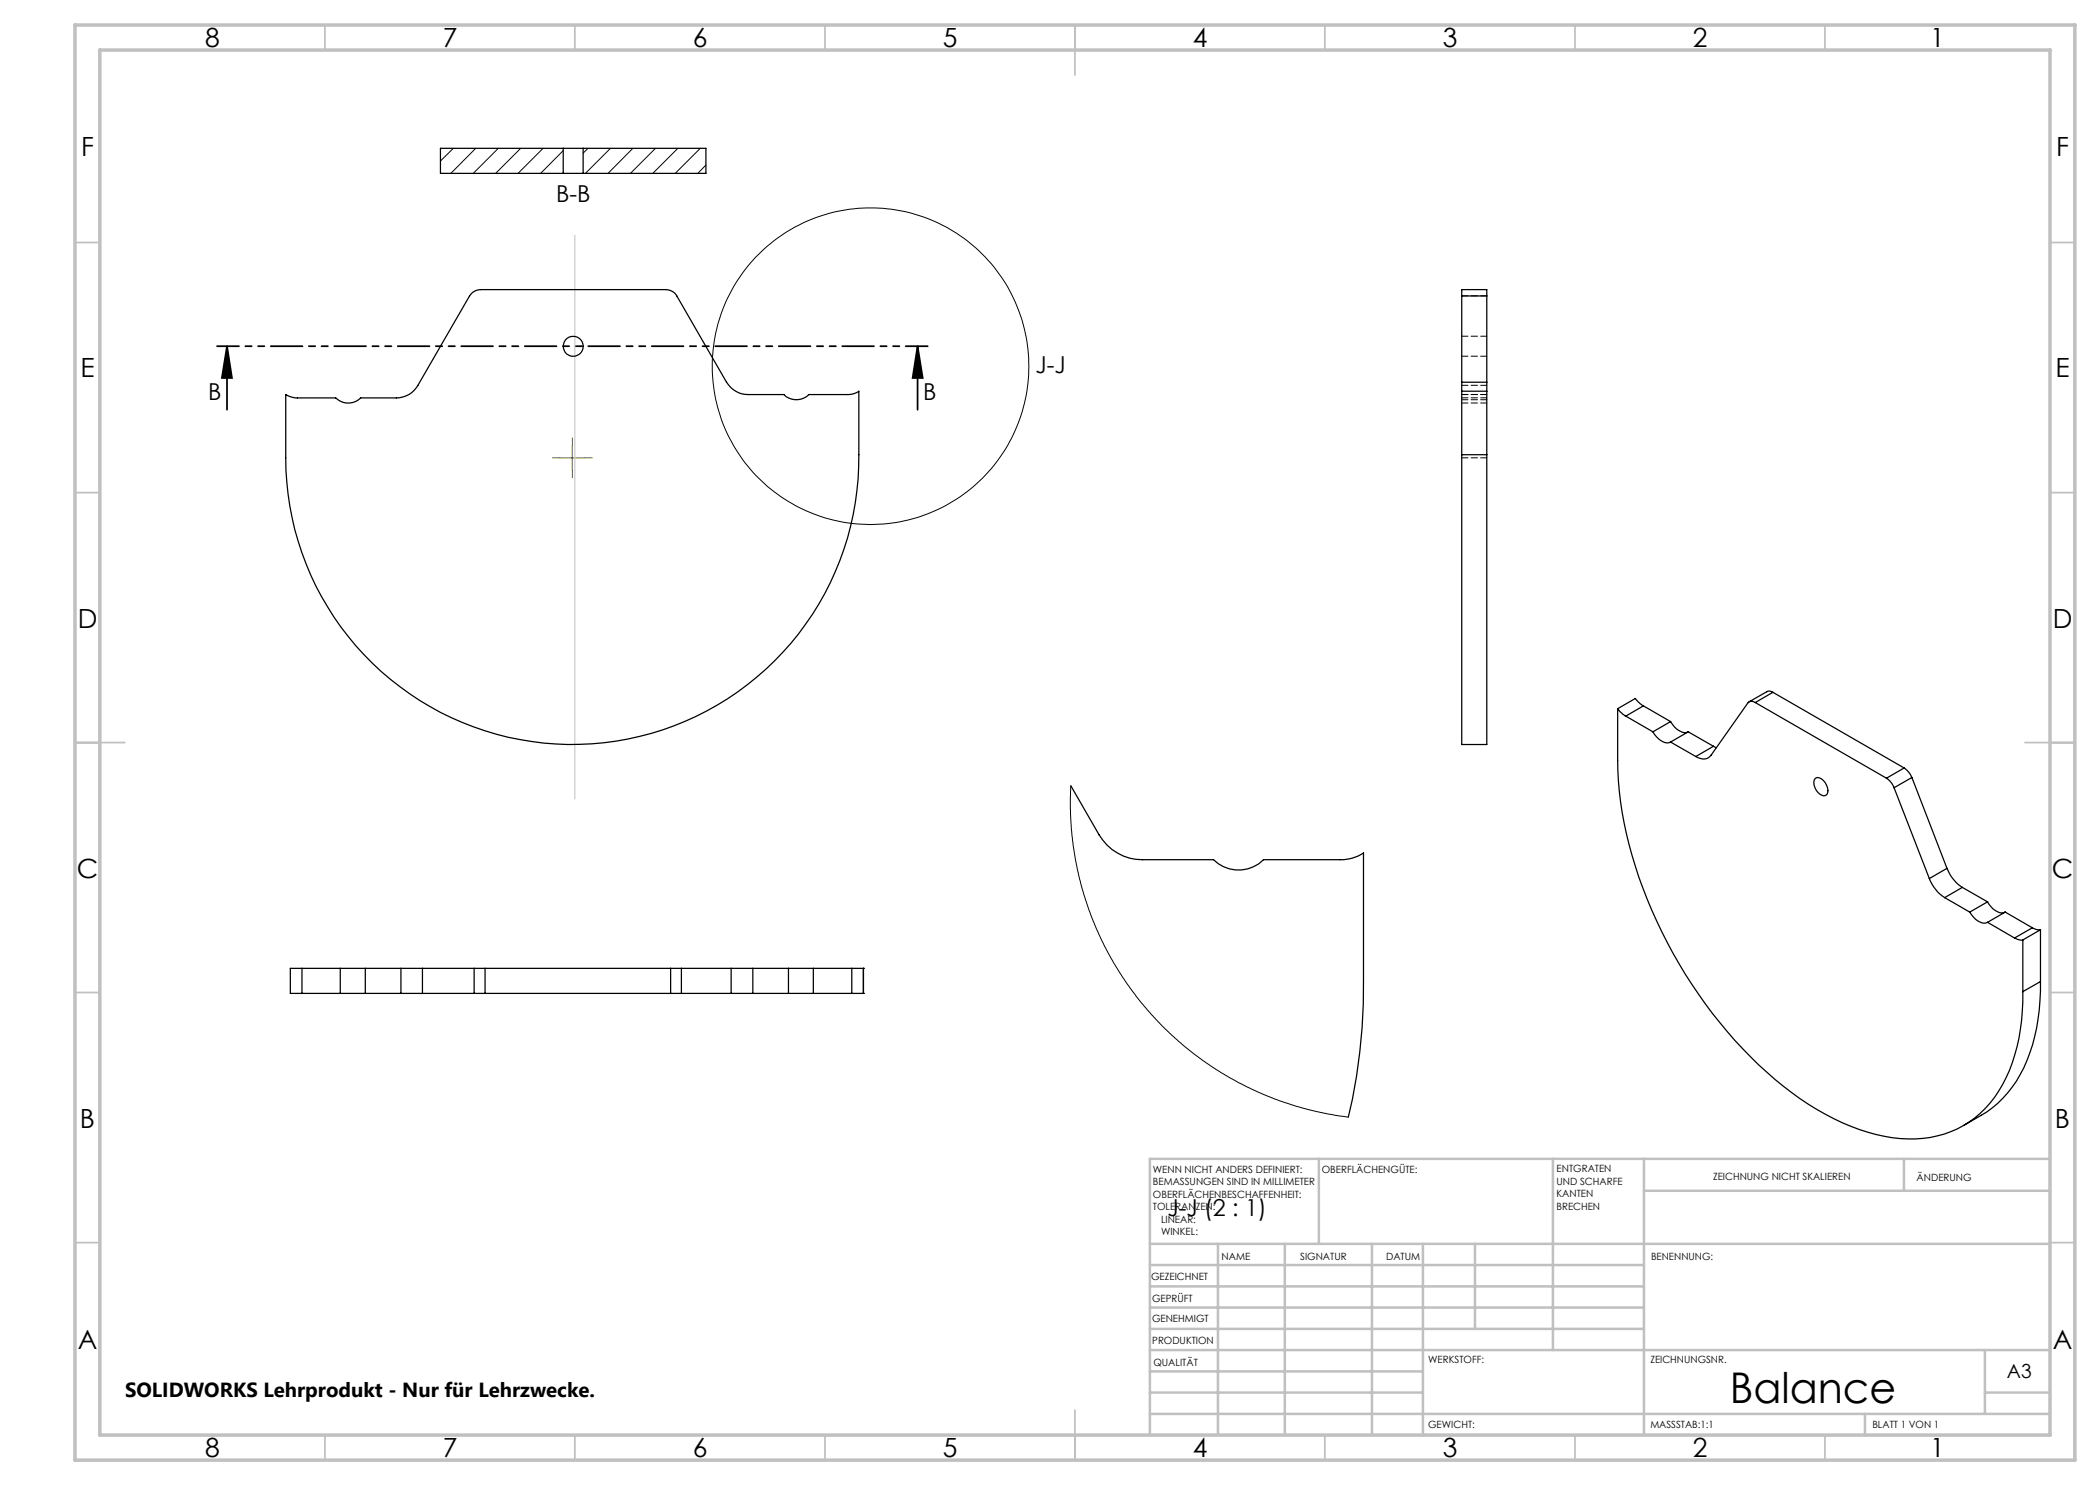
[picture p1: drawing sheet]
<svg xmlns="http://www.w3.org/2000/svg" width="420mm" height="297mm" viewBox="0 0 420 297" stroke-linecap="round" stroke-linejoin="round" font-family="sans-serif">
<g fill="none" stroke="#000" stroke-width=".2">
<path d="M90.7 29.7l-2.6 2.5M95.1 29.7l-4.9 5M99.7 29.7l-5 5M104.1 29.7l-5 5M108.6 29.7l-5 5M112.6 30.1l-4.5 4.6M112.6 34.6v.1M117.6 29.7l-1 .9M122.1 29.7l-5 5M126.6 29.7l-5 5M131.1 29.7l-5 5M135.6 29.7l-5 5"/>
<path d="M140.1 29.7l-5.1 5M141.2 33l-1.6 1.7M214.2 157.2l-.1 5.8 .5 5.8 .9 5.1 1.6 5.9 2.2 5.9 2.8 5.9 3 4.7 3.3 4.4 4 4.5 4.3 3.9 5.4 4.1 5.2 3.1 6.3 3 5.8 2 5.9 1.4 4.4 .7"/>
<circle cx="174.1" cy="73.2" r="31.7"/>
</g>
<path d="M45.4 69.2l1 6.4h-2zM45.4 69.2v12.7M183.5 69.2l1 6.4h-2zM183.5 69.2v12.7" fill="none" stroke="#000" stroke-width=".35"/>
<path d="M185.5 69.2h-142.1" fill="none" stroke="#000" stroke-width=".35" stroke-dasharray="6.3 1.3 1.3 1.3 1.3 1.3" stroke-dashoffset="2"/>
<path d="M112 91.6h-1.5M114.5 89.1v-1.5M114.5 94.1v1.5M117 91.6h1.5" fill="none" stroke="#808000" stroke-width=".2" stroke-dasharray="15.2 1.3 1.3 1.3"/>
<path d="M112 91.6h4.9M114.4 89.1v5" fill="none" stroke="#808000" stroke-width=".2"/>
<path d="M115 47v112.8" fill="none" stroke="#c0c0c0" stroke-width=".2"/>
<g fill="none" stroke="#c0c0c0" stroke-width=".35">
<path d="M65 5v5M115 5v5M165 5v5M215 5v10M265 5v5M315 5v5M365 5v5M15 48.5h5M410 48.5h5M15 98.5h5M410 98.5h5M15 148.5h10"/>
<path d="M405 148.5h10M15 198.5h5M410 198.5h5M15 248.5h5M410 248.5h5M65 287v5M115 287v5M165 287v5M215 282v10M265 287v5M315 287v5M365 287v5"/>
</g>
<g fill="none" stroke="#c0c0c0" stroke-width=".5">
<path d="M263.8 231.8v17M310.6 231.8v38.2M328.8 231.8v55.2M328.8 238.2h81.2M380.8 231.8v6.4M410 231.8h-180v55.2M230 248.8h180M230 257.3h98.8M230 253h98.8M243.6 248.8v38.2M257 248.8v38.2M274.4 248.8v38.2"/>
<path d="M284.6 248.8v38.2M295 248.8v17M230 265.8h98.8M230 261.5h98.8M230 278.5h54.6M230 274.3h54.6M230 270h180M397 278.5h13M397 270v12.8M230 282.8h180M373 282.8v4.2"/>
</g>
<path d="M15 5h400v287h-400zM20 10h390v277h-390z" fill="none" stroke="#c0c0c0" stroke-width=".7"/>
<path d="M183.5 69.2l1 6.4h-2zM45.4 69.2l1 6.4h-2z" fill="#000"/>
<g fill="none" stroke="#000" stroke-width=".25">
<path d="M112.6 34.7h4M112.6 29.7h4M112.6 29.7v5M112.6 29.7h-24.5v5h24.5M116.6 29.7v5M116.6 29.7h24.6v5h-24.6M292.3 59.2v-1.3h5.1v1.3M292.3 59.2v17.2M292.3 59.2h5.1M297.4 59.2v17.2M57.2 78.9a4.6 4.6 0 0 0 2.3 .7h7.6a3.5 3.5 0 0 0 5 0h7.2a4.9 4.9 0 0 0 4.3-2.5l10.3-17.9a2.57 2.57 0 0 1 2.2-1.3h37.1a2.57 2.57 0 0 1 2.2 1.3l9.9 17.2a5.1 5.1 0 0 0 4.3 2.5h7.2a3.5 3.5 0 0 0 5 0h7.6a3.8 3.8 0 0 0 2.4-.7v12.7a57.3 57.3 0 0 1-57 58 57.3 57.3 0 0 1-57.6-57.3zM292.3 76.4v1.8"/>
<path d="M292.3 78.2h5.1M292.3 78.2v12.7M292.3 76.4h5.1M297.4 76.4v1.8M297.4 78.2v12.7M292.3 90.9v58h5.1v-58M292.3 90.9h5.1M354.6 138.5l-.5-.2h-.6l-3.7 2.1M354.6 138.5l-3.6 2M354.6 138.5l26.2 15.1M214.2 157.2l5.6 9.8a10.1 10.1 0 0 0 8.7 4.9h14.2a7 7 0 0 0 10 0h15.3a8.2 8.2 0 0 0 4.7-1.3v25.4a112.5 112.5 0 0 1-3 27.4M323.5 141.7v10.4a80.2 80.2 0 0 0 9.9 36.4 88.7 88.7 0 0 0 26.6 31.2 42.8 42.8 0 0 0 20 8 20.5 20.5 0 0 0 21.2-12.2 38.2 38.2 0 0 0 3.4-17.2"/>
<path d="M323.5 141.7l1 1.1 .7 .4M325.2 143.2l5.4 3.2M328.7 141.2l-.7-.4-.9-1.1-3.6 2M328.7 141.2l-3.5 2M328.7 141.2l5.4 3.1M330.6 146.4a3.6 3.6 0 0 0 3.2 2.2l.3-.2M334.1 144.3a3.6 3.6 0 0 0 3.2 2.2l.3-.1M334.1 148.4l5.1 2.9M334.1 144.3l-3.5 2.1M337.6 146.4l-3.5 2M337.6 146.4l5.1 2.9M342.7 149.3l.6 .2"/>
<path d="M342.7 149.3l-3.5 2M351 140.5a1.04 1.04 0 0 0-1.5 .1l-7.3 10.4a2.13 2.13 0 0 1-3 .3M351 140.5l26.3 15.1M363.1 155.7a1.47 1.47 0 0 1 2 .9l.4 1.2a.98 .98 0 0 1-.3 1.3 .98 .98 0 0 1-1.3-.4 2.74 2.74 0 0 1-1-2.8zM377.3 155.6a4.1 4.1 0 0 1 1.5 1.9M378.8 157.5l7.1 18.2M380.8 153.6a4.5 4.5 0 0 1 1.6 1.9M380.8 153.6l-3.5 2M382.4 155.5l-3.6 2M382.4 155.5l7 18.2M385.9 175.7a8.1 8.1 0 0 0 3 3.8M388.9 179.5l5 2.9"/>
<path d="M389.4 173.7a8.1 8.1 0 0 0 3.1 3.8M389.4 173.7l-3.5 2M392.5 177.5l-3.6 2M392.5 177.5l5 2.9M60.4 193.7h-2.3v5h2.3M60.4 193.7h7.7M60.4 198.7h7.7M60.4 193.7v5M68.1 193.7h5M68.1 198.7h5M68.1 193.7v5M73.1 193.7h7.1"/>
<path d="M73.1 198.7h7.1M73.1 193.7v5M80.2 193.7h4.3M80.2 198.7h4.3M80.2 193.7v5M84.5 193.7h10.3M84.5 198.7h10.3M84.5 193.7v5M94.8 193.7h2.2M94.8 198.7h2.2M94.8 193.7v5M97 193.7v5"/>
<path d="M97 193.7h37.1M97 198.7h37.1M134.1 198.7h2.2M134.1 193.7h2.2M134.1 193.7v5M136.3 193.7v5M136.3 193.7h9.9M136.3 198.7h9.9M146.2 193.7h4.4M146.2 198.7h4.4M146.2 193.7v5M150.6 193.7h7.1"/>
<path d="M150.6 198.7h7.1M150.6 193.7v5M157.7 193.7h5M157.7 198.7h5M157.7 193.7v5M162.7 193.7h7.7M162.7 198.7h7.7M162.7 193.7v5M170.4 193.7h2.3M170.4 198.7h2.3M170.4 193.7v5M172.7 193.7h.1"/>
<path d="M172.7 198.7h.1M172.7 193.7v5M393.9 182.4a3.6 3.6 0 0 0 3.3 2.2l.3-.1M397.5 180.4a3.6 3.6 0 0 0 3.2 2.2l.3-.2M397.5 184.5l5.4 3.1M397.5 180.4l-3.6 2M401 182.4l-3.5 2.1M401 182.4l5.5 3.2M402.9 187.6l.9 .4h.8M404.6 188v10.3M406.5 185.6l.8 .3h.8M406.5 185.6l-3.6 2"/>
<path d="M408.1 196.3a36.7 36.7 0 0 1-4.8 19.9 21.4 21.4 0 0 1-7.1 6.9l-3.5 2M408.1 185.9l-3.5 2.1M408.1 196.3l-3.5 2M408.1 185.9v10.4"/>
<circle cx="114.6" cy="69.3" r="2"/>
</g>
<path d="M292.4 59.2h5M292.4 78.9h5M292.4 79.6h5M292.4 77.1h5M292.4 79.9h5M292.4 71.2h5M297.4 67.2h-5M292.4 91.6h5M292.4 80.6h5" fill="none" stroke="#000" stroke-width=".2" stroke-dasharray="1.3 .6"/>
<text font-size="8.5" x="345.9" y="280.6">Balance</text>
<g font-size="5.3">
<text x="41" y="9.5">8</text>
<text x="88.5" y="9.5">7</text>
<text x="138.5" y="9.5">6</text>
<text x="188.5" y="9.5">5</text>
<text x="238.5" y="9.5">4</text>
<text x="288.5" y="9.5">3</text>
<text x="338.5" y="9.5">2</text>
<text x="386" y="9.5">1</text>
<text x="16.2" y="31.3">F</text>
<text x="411.2" y="31.3">F</text>
<text x="16.1" y="75.5">E</text>
<text x="411.1" y="75.5">E</text>
<text x="15.5" y="125.5">D</text>
<text x="410.5" y="125.5">D</text>
<text x="15.4" y="175.5">C</text>
<text x="410.4" y="175.5">C</text>
<text x="16" y="225.5">B</text>
<text x="411" y="225.5">B</text>
<text x="15.5" y="269.8">A</text>
<text x="410.5" y="269.8">A</text>
<text x="41" y="291.5">8</text>
<text x="88.5" y="291.5">7</text>
<text x="138.5" y="291.5">6</text>
<text x="188.5" y="291.5">5</text>
<text x="238.5" y="291.5">4</text>
<text x="288.5" y="291.5">3</text>
<text x="338.5" y="291.5">2</text>
<text x="386" y="291.5">1</text>
</g>
<g font-size="4.7">
<text x="111.2" y="40.4">B-B</text>
<text x="207.1" y="74.6">J-J</text>
<text x="41.7" y="80">B</text>
<text x="184.6" y="80">B</text>
<text x="233.5" y="243.2">J-J (2 : 1)</text>
</g>
<text font-size="4.1" x="25" y="279.3">SOLIDWORKS Lehrprodukt - Nur für Lehrzwecke.</text>
<text font-size="3.9" x="401.4" y="275.6">A3</text>
<g font-size="2">
<text x="230.6" y="234.6">WENN NICHT ANDERS DEFINIERT:</text>
<text x="230.6" y="237.1">BEMASSUNGEN SIND IN MILLIMETER</text>
<text x="230.6" y="239.6">OBERFLÄCHENBESCHAFFENHEIT:</text>
<text x="264.4" y="234.6">OBERFLÄCHENGÜTE:</text>
<text x="311.3" y="234.5">ENTGRATEN</text>
<text x="311.3" y="237">UND SCHARFE</text>
<text x="311.3" y="239.5">KANTEN</text>
<text x="342.6" y="236">ZEICHNUNG NICHT SKALIEREN</text>
<text x="383.3" y="236.2">ÄNDERUNG</text>
<text x="230.6" y="242.1">TOLERANZEN:</text>
<text x="232.2" y="244.6">LINEAR:</text>
<text x="311.3" y="242">BRECHEN</text>
<text x="232.2" y="247.1">WINKEL:</text>
<text x="244.3" y="252">NAME</text>
<text x="260" y="251.9">SIGNATUR</text>
<text x="277.2" y="251.9">DATUM</text>
<text x="330.2" y="251.9">BENENNUNG:</text>
<text x="230.2" y="256.1">GEZEICHNET</text>
<text x="230.4" y="260.3">GEPRÜFT</text>
<text x="230.4" y="264.4">GENEHMIGT</text>
<text x="230.5" y="268.8">PRODUKTION</text>
<text x="230.7" y="273.1">QUALITÄT</text>
<text x="285.6" y="272.5">WERKSTOFF:</text>
<text x="330.1" y="272.5">ZEICHNUNGSNR.</text>
<text x="285.6" y="285.5">GEWICHT:</text>
<text x="330.1" y="285.6">MASSSTAB:1:1</text>
<text x="374.5" y="285.6">BLATT 1 VON 1</text>
</g>
</svg>
